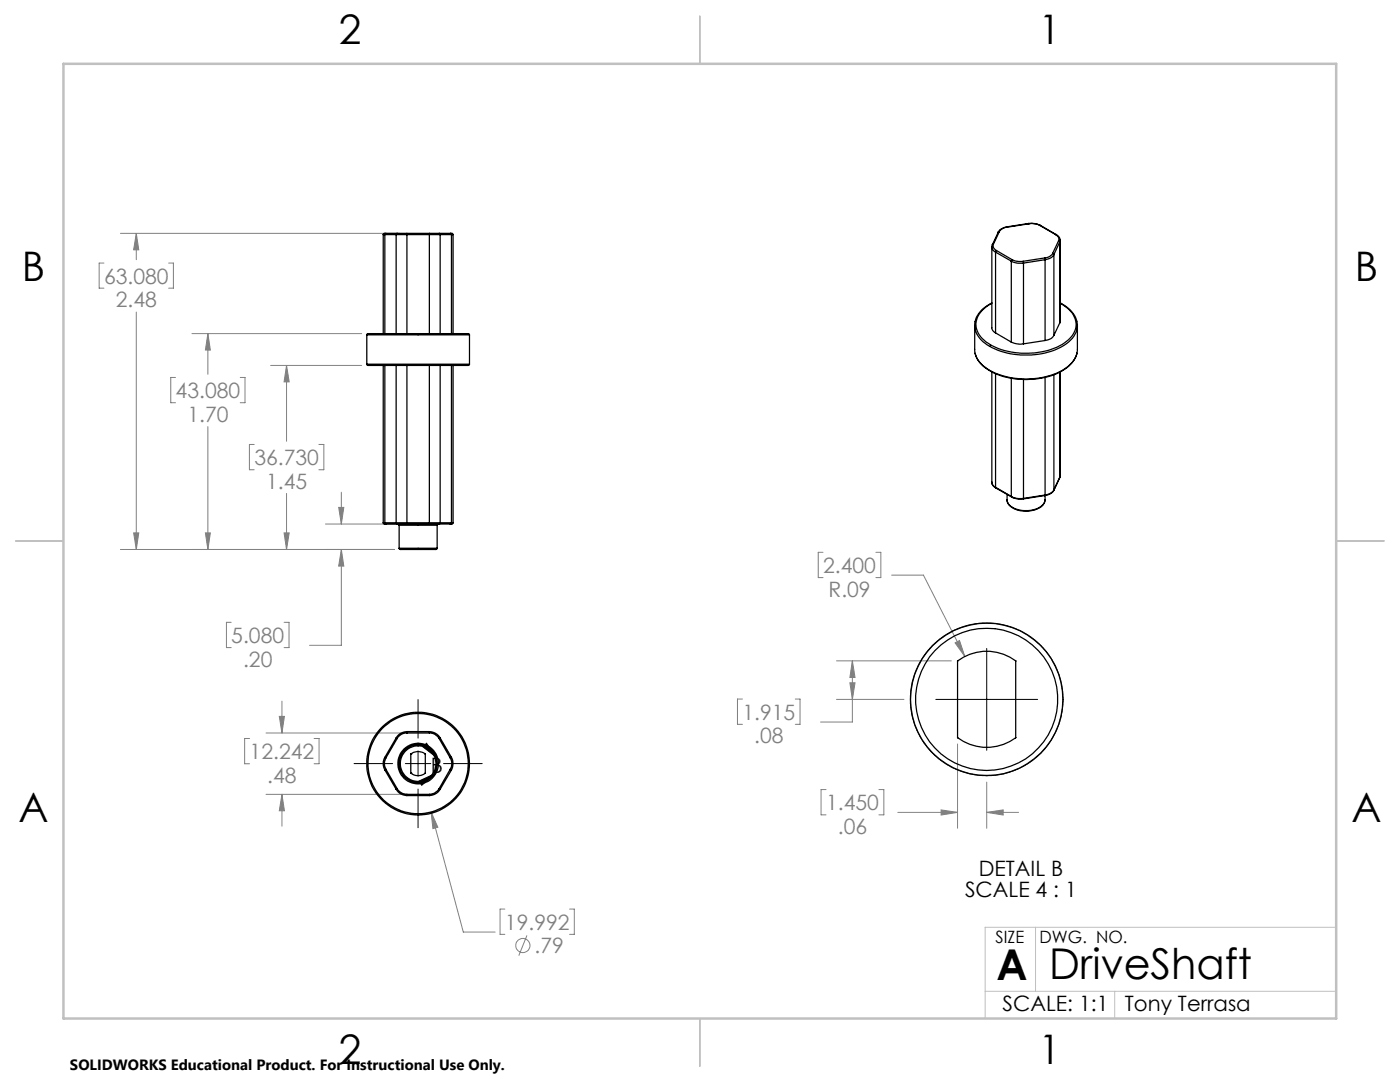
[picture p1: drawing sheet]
<svg xmlns="http://www.w3.org/2000/svg" width="279mm" height="216mm" viewBox="0 0 279 216" stroke-linecap="round" stroke-linejoin="round" font-family="sans-serif">
<g fill="none" stroke="#808080" stroke-width=".2">
<path d="M20.7 52.5h-.9v5h.9M24 46.6h55.9M27.2 46.6v5.2M27.2 46.6l.5 3.2h-1zM33.7 52.5h.9v5h-.9M27.2 62.3v47.3M35 75.3h-.9v5.1h.9M38.3 66.6h33.9M41.5 66.6v8.1M41.5 66.6l.5 3.2h-1zM47.9 75.3h1v5.1h-1M54 72.9h18.2"/>
<path d="M57.2 72.9v15.2M57.2 72.9l.5 3.3h-1zM41.5 85.1v24.5M50.7 88.7h-.9v5h.9M57.2 98.5v11.1M63.6 88.7h1v5h-1M68.1 98.2v6.4M24 109.6h54.6M26.7 106.3h1l-.5 3.3zM41 106.3h1l-.5 3.3zM56.7 106.3h1l-.5 3.3zM64.9 104.6h15"/>
<path d="M67.6 101.2h1l-.5 3.4zM68.1 109.6v19.2h-6.3M68.1 109.6l.5 3.4h-1zM164.3 110.2h-1v5.1h1M174.8 110.2h1v5.1h-1M177.9 114.8h6.4l8.2 16.2M46.1 124.2h-.9v5h.9M56.3 139.9v6.4M56.7 124.2h1v5h-1M148.2 139.5h-1v5h1M158.7 139.5h1v5h-1M166.9 139.6h13.5"/>
<path d="M166.9 131.9h23M169.6 136.2h1l-.5 3.4zM170.1 131.9v12.2h-6.3M170.1 131.9l.5 3.3h-1zM190.6 128.3l.9-.5 1 3.2zM49.8 147.4h-1v5h1M53.1 158.5h26.8M53.1 146.3h26.8M55.7 142.9h1.1l-.5 3.4zM56.3 158.5v6.4M56.3 158.5l.5 3.3h-1.1zM62.7 147.4h1v5h-1"/>
<path d="M164.9 157.6h-1v5h1M175.4 157.6h1v5h-1M191.1 148.4v16.9M196.9 156.1v9.2M86 162l6.5 24h6.3M86 162l1.4 3.1-1 .2zM179.2 162.1h11.9M187.8 161.6l3.3 .5-3.3 .5zM196.9 162.1h6.4M196.9 162.1l3.3-.5v1zM100.8 181.4h-1v5h1M105.2 186.7l-1.7 4"/>
<path d="M113.7 181.4h.9v5h-.9"/>
<circle cx="104.4" cy="188.7" r="1.41"/>
</g>
<path d="M83.4 139.6v7.7M186.8 139.6h20.3M196.9 129.4v20.3M70.7 152.4h7.7M80.9 152.4h5.1M83.4 149.8v5.1M83.4 157.4v7.8M83.6 155.9l3-1.5-2.4 2.3zM84.4 149l.7-.7 1.9 2.8zM87 151.1a3.8 3.8 0 0 0-5.6-2 3.8 3.8 0 0 0-.7 5.9 3.8 3.8 0 0 0 5.9-.6M88.5 152.4h7.7" fill="none" stroke="#000" stroke-width=".2"/>
<path d="M196.6 197.8h70.1v-12.8h-70.1v18.2M206.7 185v12.8M222.5 197.8v5.4" fill="none" stroke="#c0c0c0" stroke-width=".2"/>
<path d="M139.7 3.2v9.5M3.1 107.9h9.6M266.7 107.9h9.5M139.7 203.2v9.6" fill="none" stroke="#c0c0c0" stroke-width=".25"/>
<path d="M12.7 12.7h254v190.5h-254z" fill="none" stroke="#c0c0c0" stroke-width=".5"/>
<path d="M84.4 149l.7-.7 1.9 2.8zM83.6 155.9l3-1.5-2.4 2.3z" fill="#000"/>
<path d="M67.6 101.2h1l-.5 3.4zM68.1 109.6l.5 3.4h-1zM56.7 106.3h1l-.5 3.3zM57.2 72.9l.5 3.3h-1zM41 106.3h1l-.5 3.3zM41.5 66.6l.5 3.2h-1zM26.7 106.3h1l-.5 3.3zM27.2 46.6l.5 3.2h-1zM86 162l.4 3.3 1-.2zM56.3 158.5l.5 3.3h-1.1zM55.7 142.9h1.1l-.5 3.4zM190.6 128.3l1.9 2.7-1-3.2zM169.6 136.2h1l-.5 3.4zM170.1 131.9l.5 3.3h-1zM196.9 162.1l3.3-.5v1zM187.8 161.6l3.3 .5-3.3 .5z" fill="#808080"/>
<g fill="none" stroke="#000" stroke-width=".25">
<path d="M76.5 46.8h.3M76.5 46.8v19.8M76.8 46.8h2.3M76.8 46.8v19.8M77 46.6h-.4l-.1 .2M77 46.6l-.2 .2M77 46.6h2.3M79.1 46.8h2.1M79.1 46.8v19.8M79.3 46.6l-.2 .2M79.3 46.6h1.9M81.2 46.6v.2"/>
<path d="M81.2 46.6h4.5M81.2 46.8h4.5M81.2 46.8v19.8M85.7 46.6v.2M85.7 46.8h2.1M85.7 46.6h1.9M85.7 46.8v19.8M87.6 46.6l.2 .2M87.6 46.6h2.3M87.8 46.8h2.3M87.8 46.8v19.8M89.9 46.6h.4l.1 .2"/>
<path d="M89.9 46.6l.2 .2M90.1 46.8h.3M90.1 46.8v19.8M90.4 46.8v19.8M197.9 49.3v16.3l.4 .5 .4 .3M197.9 49.3l.2 .5 .6 .5M198 48.8l-.1 .5M198.3 48.7a.99 .99 0 0 0 .6 1.3M198.3 48.7l-.3 .1M198.7 50.3l3.1 1.8M198.7 50.3v16.1M198.9 50l-.2 .3"/>
<path d="M198.9 50l3.1 1.8M199.2 46.4l-1.2 2.4M199.4 46.2l-.2 .2M199.4 46.2l-1.1 2.5M201 45.3a2.37 2.37 0 0 0-1.8 1.1M201 45.3h.1M201 45.3a2.01 2.01 0 0 0-1.6 .9M201.8 52.1a3.8 3.8 0 0 0 2.5 .4M201.8 52.1v16.2M202 51.8a3.7 3.7 0 0 0 2.2 .3M202 51.8l-.2 .3M204.2 52.1l.1 .4"/>
<path d="M204.3 52.5v16.1M205.3 44.6h.1a3.9 3.9 0 0 1 2.2 .4M205.3 44.6l.1 .1M205.3 44.6l-4.3 .7M205.4 44.7a3.6 3.6 0 0 1 2.1 .3M205.4 44.7l-4.4 .6M207.5 45h.1M207.5 45l3.2 1.8M207.6 45l3.2 1.8M208.5 51.5l.1 .3M208.5 51.5l-4.3 .6M208.6 51.8v16.1"/>
<path d="M208.6 51.8l-4.3 .7M210.1 50.6a1.86 1.86 0 0 1-1.6 .9M210.1 50.6l.2 .2M210.3 50.8a2.09 2.09 0 0 1-1.7 1M210.3 50.8v16.1M210.7 46.8a.98 .98 0 0 1 .5 1.3M210.7 46.8h.1M210.8 46.8l.5 .5 .3 .6M211.2 48.1l.3 .2M211.2 48.1l-1.1 2.5M211.5 48.3l.1-.4v16.2l-.1 .4M211.5 48.3l-1.2 2.5"/>
<path d="M211.5 48.3v16.2M73.2 72.7l.2 .2h20.1l.2-.2M73.2 66.8l.1-.2h20.2l.2 .2M73.2 72.7h20.5M73.2 66.8h20.5M73.2 66.8v5.9M76.5 72.9v31.4M76.8 72.9v31.4M79.1 72.9v31.4M81.2 72.9v31.4M85.7 72.9v31.4M87.8 72.9v31.4"/>
<path d="M90.1 72.9v31.4M90.4 72.9v31.4M93.7 66.8v5.9M194.5 64.9l.1 5.6M197.9 60.4a5.9 5.9 0 0 0-3.3 3.7M197.9 60.5a4.9 4.9 0 0 0-3.1 4.8 5.9 5.9 0 0 0 3.9 4 15.6 15.6 0 0 0 13.7-.9 4.1 4.1 0 0 0 1.8-5.6l-.9-1.1-1.7-1.2M197.9 74.2v22M198.7 74.5v22.7M198.7 66.4l3.1 1.9M201.8 68.3a4.1 4.1 0 0 0 2.5 .3M201.8 75.5v23.6M204.3 75.7v23.7"/>
<path d="M208.6 75.3v23.5M208.6 67.9l-4.3 .7M210.3 66.9a2.09 2.09 0 0 1-1.7 1M210.3 74.8v23M211.5 74.3v20.9M211.5 64.5l-1.2 2.4M211.6 60.4a5.4 5.4 0 0 1 3.4 4.7 5.3 5.3 0 0 1-3.5 4.3 15.6 15.6 0 0 1-14.9-.9 4.3 4.3 0 0 1-2-4.3M211.6 74.2v20.7l-.1 .3M214.9 70.5a6.7 6.7 0 0 1-4.5 4.3 16 16 0 0 1-13.3-1.1 5.3 5.3 0 0 1-2.5-3.2M215 64.9v4.8a5 5 0 0 1-3 4.2 15.8 15.8 0 0 1-15-.3 5.5 5.5 0 0 1-2.4-3.1M197.9 96.2l.3 .7 .5 .5M197.9 96.2l.2 .6 .6 .4"/>
<path d="M198.7 97.2v.2M198.7 97.2l3.1 1.9M198.7 97.4l3.2 1.8M201 99.7a2.91 2.91 0 0 0 3.1 2.3 4.3 4.3 0 0 0 4.4-1.7l.1-.6M201 99.7a2.6 2.6 0 0 0 2.5 2.1 5 5 0 0 0 4.9-1.4l.2-.7M201 98.6v1.1M201.8 99.1a3.8 3.8 0 0 0 2.5 .3M201.8 99.1l.1 .1M201.9 99.2a3.8 3.8 0 0 0 2.3 .4M204.3 99.4l-.1 .2M208.5 98.9l-4.3 .7M208.6 98.8l-.1 .1"/>
<path d="M208.6 98.9v.8M208.6 98.8l-4.3 .6M210.3 97.8a2.17 2.17 0 0 1-1.8 1.1M210.3 97.8a2.32 2.32 0 0 1-1.7 1M210.3 97.8h.1M211.5 95.2l-1.2 2.6M211.6 94.9l-.1 .3M76.5 104.3l.2 .3h.3M76.5 104.3h.3M76.8 104.3l.2 .3M76.8 104.3h2.3M77 104.6h2.3"/>
<path d="M79.1 104.3h2.1M79.1 104.3l.2 .3M79.3 104.6h1.9M79.4 104.6l.3 .2M79.7 109.4l.1 .2h7.2l.2-.2M79.7 104.8h7.5M79.7 109.4h7.5M79.7 104.8v4.6M81.2 104.3v.3M81.2 104.6h4.5M81.2 104.3h4.5M85.7 104.3v.3"/>
<path d="M85.7 104.3h2.1M85.7 104.6h1.9M87.2 104.8v4.6M87.5 104.6l-.3 .2M87.6 104.6h2.3M87.8 104.3l-.2 .3M87.8 104.3h2.3M90.1 104.3l-.2 .3M90.1 104.3h.3M90.4 104.3l-.1 .2-.4 .1M191.1 131.9a9.7 9.7 0 0 1 11.6 0v15.3a9.6 9.6 0 0 1-11.6 0zM76.8 151.1a2.63 2.63 0 0 0 0 2.5"/>
<path d="M76.8 151.1l.2 .1M76.8 153.6l2.3 3.9M77 151.2a2.4 2.4 0 0 0 0 2.3M77 153.5l-.2 .1M77 153.5l2.3 3.9M79.1 157.5a2.45 2.45 0 0 0 2.1 1.3M79.1 147.2l.2 .2M79.1 147.2l-2.3 3.9M79.3 157.4a2.29 2.29 0 0 0 1.9 1.1M79.3 157.4l-.2 .1M79.3 147.4l-2.3 3.8M81.2 158.5v.3"/>
<path d="M81.2 146.3a2.16 2.16 0 0 0-1.9 1.1M81.2 146a2.45 2.45 0 0 0-2.1 1.2M81.2 146v.3M81.2 158.5h4.5M81.2 158.8h4.5M81.2 146.3h4.5M81.2 146h4.5M82 150.5h.1M82 154.3h.1M82 154.3a2.34 2.34 0 0 0 2.9 0M82 150.5a2.34 2.34 0 0 1 2.9 0M82 150.5v3.8"/>
<path d="M84.9 154.3h.1M84.9 150.5h.1M84.9 150.5v3.8M85.7 158.5v.3M85.7 146.3a2.16 2.16 0 0 1 1.9 1.1M85.7 146a2.57 2.57 0 0 1 2.1 1.2M85.7 146v.3M87.6 157.4a2.29 2.29 0 0 1-1.9 1.1M87.6 157.4l.2 .1M87.6 147.4l2.3 3.8M87.8 157.5a2.57 2.57 0 0 1-2.1 1.3M87.8 147.2l-.2 .2"/>
<path d="M87.8 147.2l2.3 3.9M89.9 151.2a2.17 2.17 0 0 1 0 2.3M89.9 153.5l.2 .1M89.9 153.5l-2.3 3.9M90.1 151.1l-.2 .1M90.1 151.1a2.63 2.63 0 0 1 0 2.5M90.1 153.6l-2.3 3.9"/>
<circle cx="196.9" cy="139.5" r="14.2"/>
<circle cx="196.9" cy="139.5" r="15.2"/>
<circle cx="83.4" cy="152.4" r="3.5"/>
<circle cx="83.4" cy="152.4" r="4.1"/>
<circle cx="83.4" cy="152.4" r="3.8"/>
<circle cx="83.4" cy="152.4" r="10.3"/>
<circle cx="83.4" cy="152.4" r="10"/>
</g>
<circle cx="196.9" cy="139.5" r="15.2" fill="none" stroke="#000" stroke-width=".2"/>
<g font-size="8.5">
<text x="198.9" y="195.5">A</text>
<text x="209.4" y="195.4">DriveShaft</text>
</g>
<g font-size="8.1">
<text x="67.6" y="8.9">2</text>
<text x="207.3" y="8.9">1</text>
<text x="4.4" y="56.2">B</text>
<text x="270.4" y="56.2">B</text>
<text x="3.7" y="164.1">A</text>
<text x="269.7" y="164.1">A</text>
<text x="67.6" y="212.4">2</text>
<text x="207.3" y="212.4">1</text>
</g>
<g font-size="4.2" fill="#808080">
<text x="20.8" y="56.6">63.080</text>
<text x="23.1" y="61.3">2.48</text>
<text x="35.1" y="79.4">43.080</text>
<text x="37.4" y="84.2">1.70</text>
<text x="50.8" y="92.8">36.730</text>
<text x="53.1" y="97.5">1.45</text>
<text x="164.3" y="114.3">2.400</text>
<text x="165.3" y="119.1">R.09</text>
<text x="46.2" y="128.3">5.080</text>
<text x="48.5" y="133">.20</text>
<text x="148.2" y="143.6">1.915</text>
<text x="150.5" y="148.3">.08</text>
<text x="49.8" y="151.4">12.242</text>
<text x="53.3" y="156.2">.48</text>
<text x="164.9" y="161.6">1.450</text>
<text x="167.2" y="166.4">.06</text>
<text x="100.8" y="185.5">19.992</text>
<text x="106.7" y="190.2">.79</text>
</g>
<g font-size="4.2">
<text x="86" y="154.3">B</text>
<text x="192.6" y="179">SCALE 4 : 1</text>
<text x="195.3" y="174.8">DETAIL B</text>
<text x="200.1" y="201.8">SCALE: 1:1</text>
<text x="224.5" y="201.8">Tony Terrasa</text>
</g>
<g font-size="3.4">
<text x="198.7" y="188.1">SIZE</text>
<text x="207.5" y="188.1">DWG. NO.</text>
</g>
<text font-size="3" x="14" y="213.5">SOLIDWORKS Educational Product. For Instructional Use Only.</text>
</svg>
